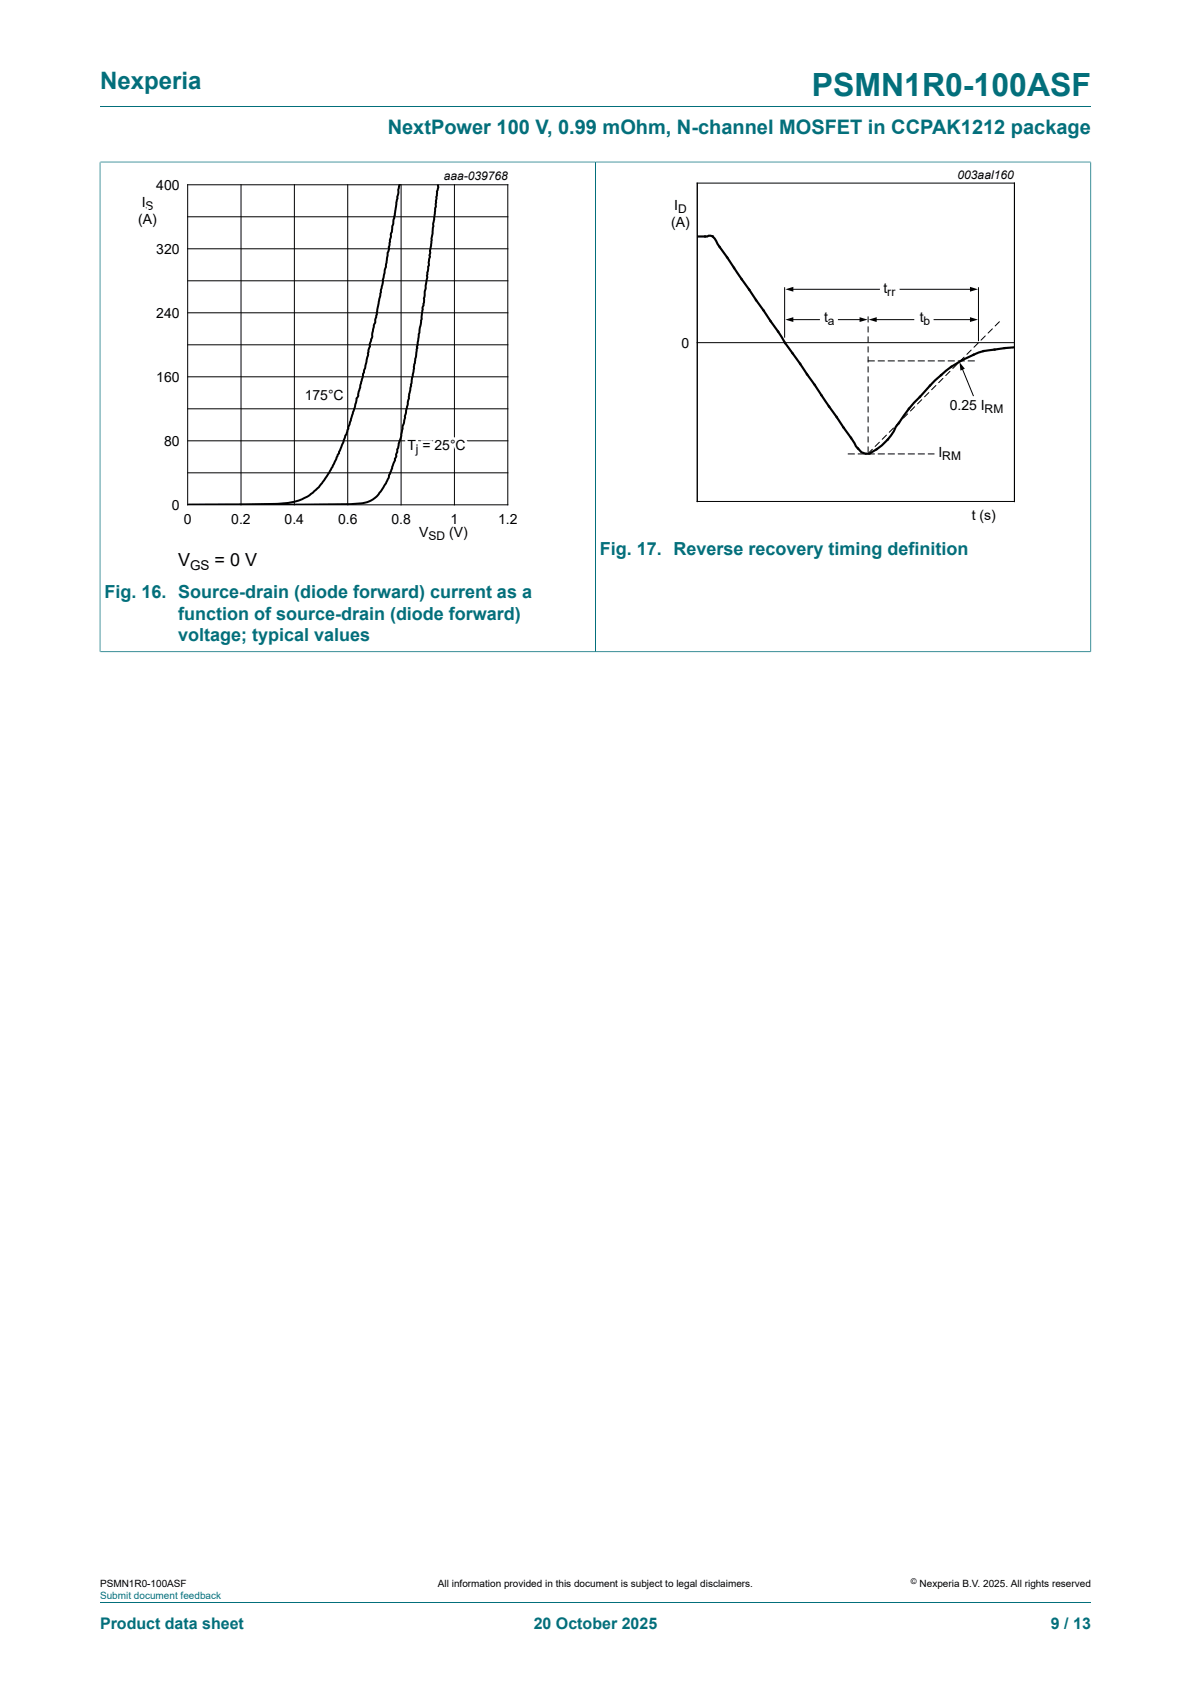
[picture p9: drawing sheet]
<svg xmlns="http://www.w3.org/2000/svg" width="210mm" height="297mm" viewBox="0 0 210 297" stroke-linecap="round" stroke-linejoin="round" font-family="sans-serif">
<path d="M17.6 18.8h174.8M17.6 28.6h174.8M17.6 28.5v86.5M105 28.6v86.4M192.3 28.5v86.5M17.6 115h174.8M17.6 282.6h174.8" fill="none" stroke="#036f7b" stroke-width=".18"/>
<g fill="none" stroke="#000" stroke-width=".18">
<path d="M33.1 32.6h56.4v56.4h-56.4zM33.1 38.2h56.4M42.5 32.6v56.4M51.9 32.6v56.4M61.3 32.6v56.4M70.7 32.6v56.4M80.1 32.6v56.4M178.9 32.3v56.2M33.1 55.2h56.4M33.1 49.5h56.4M33.1 43.9h56.4M138.3 50.7v8.8"/>
<path d="M139.6 51h15.5M139.6 56.4h4.9M147.8 56.4h4M153.1 55.8v1.1M153.1 57.6v1M153.1 59.3v1.1M154.3 56.4h6.8M158.7 51h12.6M164.7 56.4h6.6M172.5 50.7v9.5M173.7 59.2l-.7 .8M175 58l-.8 .7"/>
<path d="M176.2 56.7l-.7 .8M33.1 77.7h56.4M33.1 72.1h56.4M33.1 66.5h56.4M33.1 60.8h56.4M122.9 60.4h56M153.1 61.1v1.1M153.1 62.9v1M153.1 64.6v1.1M153.1 66.4v1.1M153.1 68.2v1M153.1 69.9v1.1"/>
<path d="M153.1 71.7v1M153.1 73.4v1.1M153.1 75.2v1.1M153.1 77v1M153.1 78.7v1.1M153.1 63.7h1.1M153.8 79.2l-.7 .8M154.9 63.7h1M155.1 78l-.8 .7M156.3 76.7l-.7 .8M156.6 63.7h1.1M157.5 75.5l-.7 .7"/>
<path d="M158.4 63.7h1M158.8 74.2l-.8 .8M160 73l-.7 .7M160.2 63.7h1M161.3 71.7l-.8 .8M161.9 63.7h1.1M162.5 70.5l-.7 .7M163.7 63.7h1M163.8 69.2l-.8 .8M165 68l-.7 .7M165.4 63.7h1.1M166.3 66.7l-.8 .8"/>
<path d="M167.2 63.7h1.1M167.5 65.5l-.7 .7M168.7 64.2l-.7 .8M169 63.7h1M169.6 64.9l2 4.9M170 63l-.8 .7M170.7 63.7h1.1M171.2 61.7l-.7 .8M172.5 60.5l-.8 .7M33.1 83.4h56.4M122.9 88.4h56v-56.1h-56l.1 56.2M149.6 80.1h1"/>
<path d="M151.3 80.1h1.1M153.1 80.1h1.1M154.9 80.1h1M156.6 80.1h1.1M158.4 80.1h1.1M160.2 80.1h1M161.9 80.1h1.1M163.7 80.1h1"/>
</g>
<path d="M70.5 32.5l-.3 1 .1 .5-.4 1.7-.3 2.3-.4 1.9-.1 1-.2 .5v.2l-.4 2 .1 .3-.3 .7-.2 2.5-.6 2.2v.5l-1.1 5.4 .1 .2-.4 1a1.05 1.05 0 0 1-.2 1l-.3 2-.4 1.4v.3l-.3 .7v.7l-.5 2.5-.4 .9-.8 3.4a.99 .99 0 0 1-.3 1l-.3 1.4-1.2 3.7v.2l-1.9 4.8a18.3 18.3 0 0 1-3.8 6 7.9 7.9 0 0 1-4.9 2.3l-1.9 .2-15.7 .1M77.2 32.5l.1 .5-.3 .8-.1 2.7-.2 .2-.4 4.4-.2 1v.3l-.3 1.9 .1 .2-.2 .5 .1 .3-.2 1v.5l-.1 .2-.2 1.1 .1 .8-.5 2.5-.2 2.4-.2 .5-.1 2-.6 2.6-.2 2-.1 .2 .1 .3-.1 .2-.7 4.8-.2 .2v1l-.2 .2 .1 .3-.4 1.4v.7l-.9 4.4-.2 .5-.3 2-.4 1.2-.1 .7-.2 .2 .1 .5-.3 .5 .1 .2-.3 .5 .1 .3-.9 2.1a10.8 10.8 0 0 1-2.8 4.6 4.3 4.3 0 0 1-2.1 .9l-2.1 .1-8.2 .1h-20.5" fill="none" stroke="#000" stroke-width=".35"/>
<path d="M138.5 51l1.4-.4v.8zM138.5 56.4l1.4-.5v.9zM151.6 55.9l1.4 .5-1.4 .4zM153.2 56.4l1.4-.5v.9zM171 50.6l1.4 .4-1.4 .4zM171 55.9l1.4 .5-1.4 .4zM169.2 63.9l.9 1.1-.8 .4z" fill="#000"/>
<path d="M123.1 41.7h1.6a.93 .93 0 0 1 1.3 .4 14.6 14.6 0 0 0 2.2 3.3l9 13.1 1.2 2 2.7 3.7 9.6 14a3.9 3.9 0 0 0 1.6 1.7l.3 .1M178.8 61.3l-3.4 .4a8.7 8.7 0 0 0-3.8 .9 23.1 23.1 0 0 0-9.4 7.4 29 29 0 0 0-4.2 5.3 9.9 9.9 0 0 1-4.7 4.7h-.5" fill="none" stroke="#000" stroke-width=".38"/>
<text font-size="5.6" fill="#036f7b" x="143.1" y="16.8">PSMN1R0-100ASF</text>
<text font-size="4.2" fill="#036f7b" x="17.6" y="15.6">Nexperia</text>
<text font-size="3.5" fill="#036f7b" x="68.4" y="23.7">NextPower 100 V, 0.99 mOhm, N-channel MOSFET in CCPAK1212 package</text>
<g font-size="3.2">
<text x="31.4" y="99.9">V</text>
<text x="37.8" y="99.9">= 0 V</text>
</g>
<g font-size="3.2" fill="#036f7b">
<text x="105.8" y="97.8">Fig. 17. Reverse recovery timing definition</text>
<text x="18.4" y="105.5">Fig. 16. Source-drain (diode forward) current as a</text>
<text x="31.4" y="109.3">function of source-drain (diode forward)</text>
<text x="31.4" y="113.1">voltage; typical values</text>
</g>
<g font-size="2.8" fill="#036f7b">
<text x="17.6" y="287.2">Product data sheet</text>
<text x="94.1" y="287.2">20 October 2025</text>
<text x="185.3" y="287.2">9 / 13</text>
</g>
<g font-size="2.5">
<text x="27.6" y="33.5">400</text>
<text x="24.4" y="39.4">(A)</text>
<text x="25" y="36.5">I</text>
<text x="118.4" y="40">(A)</text>
<text x="118.9" y="37">I</text>
<text x="27.6" y="44.8">320</text>
<text x="155.8" y="51.6">t</text>
<text x="27.6" y="56">240</text>
<text x="145.3" y="56.8">t</text>
<text x="162.2" y="56.8">t</text>
<text x="120.1" y="61.5">0</text>
<text x="27.6" y="67.3">160</text>
<text x="53.7" y="70.5">175°C</text>
<text x="167.5" y="72.2">0.25 I</text>
<text x="28.9" y="78.6">80</text>
<text x="71.8" y="79.3">T = 25°C</text>
<text x="165.5" y="80.6">I</text>
<text x="30.3" y="89.9">0</text>
<text x="32.4" y="92.4">0</text>
<text x="40.8" y="92.4">0.2</text>
<text x="50.2" y="92.4">0.4</text>
<text x="59.6" y="92.4">0.6</text>
<text x="69" y="92.4">0.8</text>
<text x="73.9" y="94.7">V</text>
<text x="79.2" y="94.7">(V)</text>
<text x="79.4" y="92.4">1</text>
<text x="87.8" y="92.4">1.2</text>
<text x="171.3" y="91.7">t (s)</text>
</g>
<text font-size="2.4" x="33.5" y="100.5">GS</text>
<g font-size="2.1">
<text x="78.2" y="31.8">aaa-039768</text>
<text x="168.9" y="31.5">003aal160</text>
<text x="25.7" y="37">S</text>
<text x="119.6" y="37.5">D</text>
<text x="156.4" y="52.1">rr</text>
<text x="146" y="57.3">a</text>
<text x="162.8" y="57.3">b</text>
<text x="173.6" y="72.8">RM</text>
<text x="73.3" y="79.8">j</text>
<text x="166.1" y="81.1">RM</text>
<text x="75.6" y="95.2">SD</text>
</g>
<g font-size="1.8">
<text x="17.6" y="279.9">PSMN1R0-100ASF</text>
<text x="77.2" y="279.9">All information provided in this document is subject to legal disclaimers.</text>
<text x="162.2" y="279.9">Nexperia B.V. 2025. All rights reserved</text>
</g>
<text font-size="1.8" fill="#00f" x="17.6" y="282">Submit document feedback</text>
<text font-size="1.4" x="160.6" y="279.4">©</text>
</svg>
